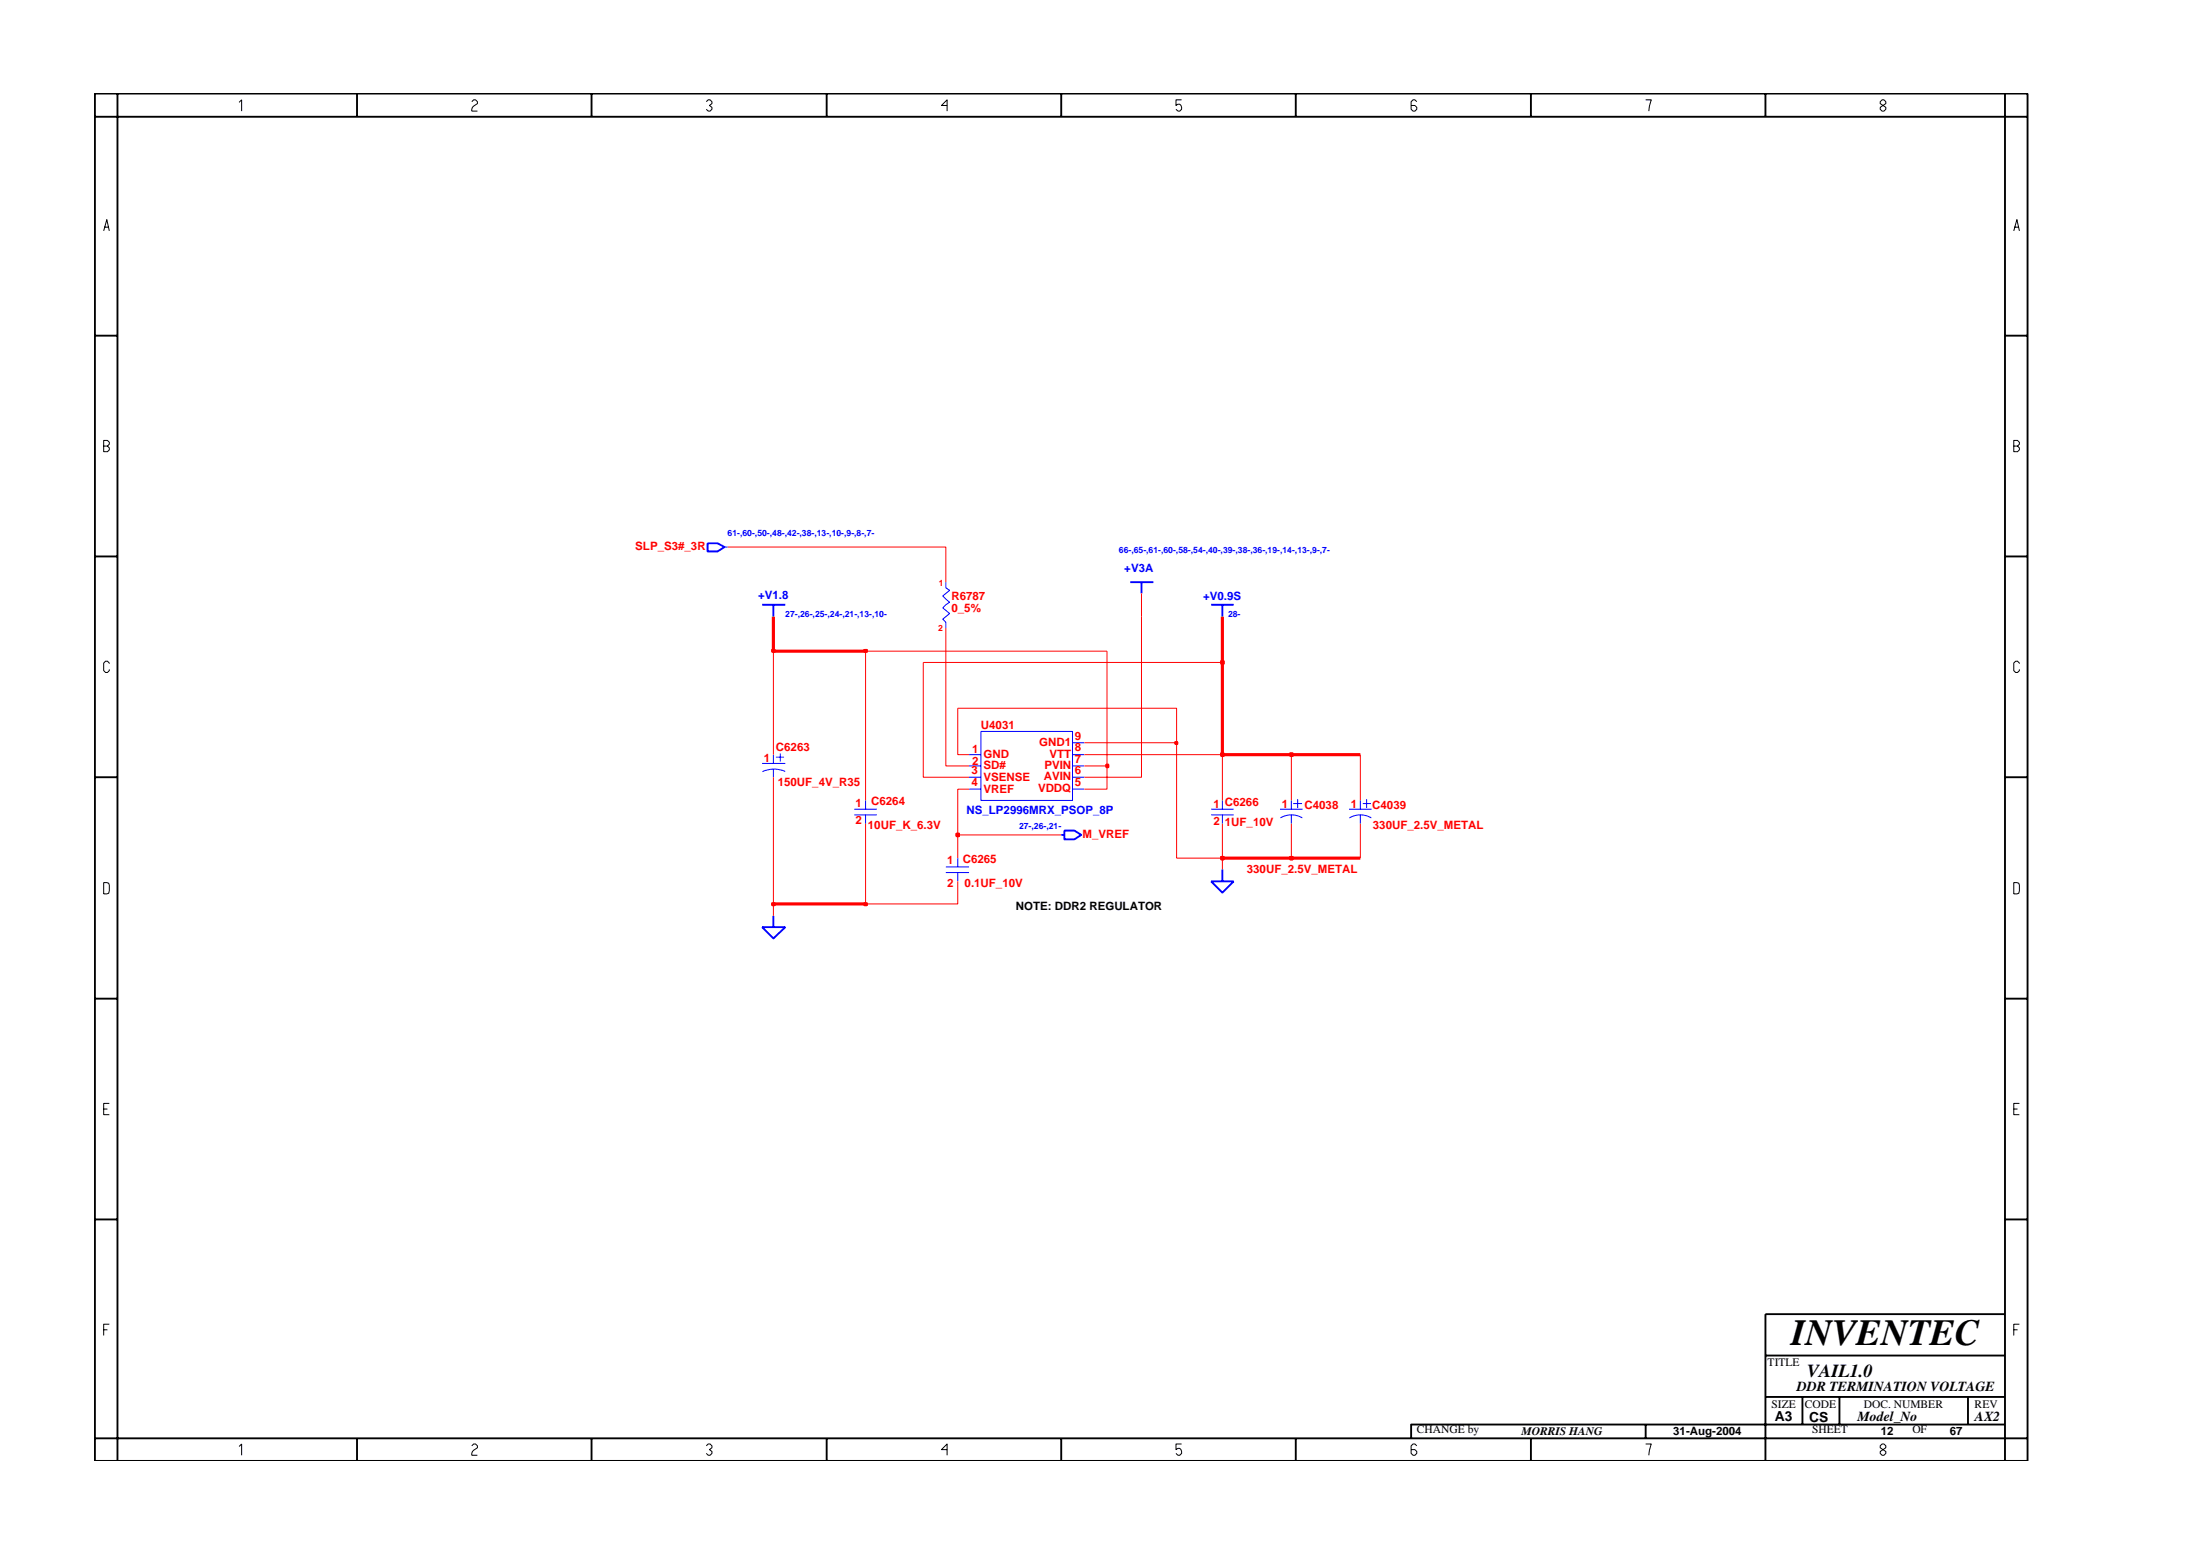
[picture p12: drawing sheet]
<svg xmlns="http://www.w3.org/2000/svg" width="297mm" height="210mm" viewBox="0 0 297 210" stroke-linecap="round" stroke-linejoin="round" font-family="sans-serif">
<g fill="none" stroke="#00f" stroke-width=".14">
<path d="M97.8 73.8h.4M127.7 78.6v.7l.5 .4-.9 .7 .9 .9-.9 .8 .9 .7-.9 .8 .4 .4v.8M132.4 98.7h12.4v9.3h-12.4zM102.9 103.1h3.1M104.4 101.9v1.2M104.4 103.8v1.1M104.8 102.2h1.1M105.4 101.7v1.1M106 104.1a3.7 3.7 0 0 0-3.1 .1M115.3 109.2h3.1M115.3 110h3.1M116.9 108v1.2"/>
<path d="M116.9 110v1.2M127.7 117h3.1M127.7 117.8h3.1M129.3 115.8v1.2M129.3 117.8v1.2M130.8 101.9h1.6M130.8 103.4h1.6M130.8 104.9h1.6M130.8 106.5h1.6M144.8 101.9h1.6M144.8 103.4h1.6M144.8 104.9h1.6"/>
<path d="M144.8 106.5h1.6M144.8 100.3h1.6M163.5 109.2h3.1M163.5 110h3.1M165 108v1.2M165 110v1.2M172.8 109.2h3.1M172.9 110.4a2.88 2.88 0 0 1 2.9 0M174.4 108v1.2M174.4 110v1.2M174.6 108.5h1.2M175.2 107.9v1.2"/>
<path d="M182.1 109.2h3.1M182.2 110.4a2.88 2.88 0 0 1 3 0M183.7 108v1.2M183.7 110v1.2M184 108.5h1.1M184.5 107.9v1.2"/>
</g>
<g fill="none" stroke="#00f" stroke-width=".25">
<path d="M95.5 73.3h1.4l.9 .5-.9 .6h-1.4zM152.6 78.6h3.1M154.1 78.6v1.5M102.9 81.6h3.1M104.4 81.6v1.6M163.5 81.6h3.1M165 81.6v1.6M143.3 112.7h.4M143.7 112.1h1.4l.9 .6-.9 .6h-1.4zM163.5 119h3.1l-1.6 1.5zM165 117.4v1.6M102.9 125.2h3.1l-1.6 1.5z"/>
<path d="M104.4 123.6v1.6"/>
</g>
<path d="M104.4 122v1.6" fill="none" stroke="#f00" stroke-width=".14"/>
<path d="M104.3 121.9h.3v.3h-.3z" fill-rule="evenodd" fill="#8e2323" stroke="#f00" stroke-width=".25"/>
<path d="M104.3 121.9h.3v.3h-.3z" fill="none" stroke="#f00" stroke-width=".25"/>
<path d="M104.4 104.9v17.1" fill="none" stroke="#f00" stroke-width=".14"/>
<path d="M104.4 122h12.5" fill="none" stroke="#f00" stroke-width=".42"/>
<path d="M116.7 121.9h.3v.3h-.3z" fill-rule="evenodd" fill="#8e2323" stroke="#f00" stroke-width=".25"/>
<path d="M116.7 121.9h.3v.3h-.3z" fill="none" stroke="#f00" stroke-width=".25"/>
<path d="M116.9 111.2v10.8h12.4v-3M129.3 112.7v3.1M158.9 100.3v15.5h6.1v1.6" fill="none" stroke="#f00" stroke-width=".14"/>
<path d="M164.9 115.7h.3v.3h-.3z" fill-rule="evenodd" fill="#8e2323" stroke="#f00" stroke-width=".25"/>
<path d="M164.9 115.7h.3v.3h-.3z" fill="none" stroke="#f00" stroke-width=".25"/>
<path d="M165 111.2v4.6" fill="none" stroke="#f00" stroke-width=".14"/>
<path d="M165 115.8h9.4" fill="none" stroke="#f00" stroke-width=".42"/>
<path d="M174.2 115.7h.3v.3h-.3z" fill-rule="evenodd" fill="#8e2323" stroke="#f00" stroke-width=".25"/>
<path d="M174.2 115.7h.3v.3h-.3z" fill="none" stroke="#f00" stroke-width=".25"/>
<path d="M174.4 111.2v4.6M183.7 111.2v4.6" fill="none" stroke="#f00" stroke-width=".14"/>
<path d="M174.4 115.8h9.3" fill="none" stroke="#f00" stroke-width=".42"/>
<path d="M129.1 112.5h.4v.4h-.4z" fill-rule="evenodd" fill="#8e2323" stroke="#f00" stroke-width=".25"/>
<path d="M129.1 112.5h.4v.4h-.4z" fill="none" stroke="#f00" stroke-width=".25"/>
<path d="M116.9 87.9v20.1M124.7 89.4v15.5h6.1M127.7 84.8v18.6h3.1M154.1 83.2v21.7h-7.7M130.8 106.5h-1.5v6.2h14M146.4 103.4h3.1v3.1h-3.1M165 101.9v6.1M174.4 101.9v6.1M183.7 101.9v6.1" fill="none" stroke="#f00" stroke-width=".14"/>
<path d="M149.4 103.2h.2v.4h-.2z" fill-rule="evenodd" fill="#8e2323" stroke="#f00" stroke-width=".25"/>
<path d="M149.4 103.2h.2v.4h-.2z" fill="none" stroke="#f00" stroke-width=".25"/>
<path d="M104.4 87.9v14M129.3 95.6v6.3h1.5M149.5 87.9v15.5M146.4 101.9h18.6" fill="none" stroke="#f00" stroke-width=".14"/>
<path d="M164.9 101.7h.3v.3h-.3z" fill-rule="evenodd" fill="#8e2323" stroke="#f00" stroke-width=".25"/>
<path d="M164.9 101.7h.3v.3h-.3z" fill="none" stroke="#f00" stroke-width=".25"/>
<path d="M165 89.4v12.5h9.4" fill="none" stroke="#f00" stroke-width=".42"/>
<path d="M174.2 101.7h.3v.3h-.3z" fill-rule="evenodd" fill="#8e2323" stroke="#f00" stroke-width=".25"/>
<path d="M174.2 101.7h.3v.3h-.3z" fill="none" stroke="#f00" stroke-width=".25"/>
<path d="M174.4 101.9h9.3" fill="none" stroke="#f00" stroke-width=".42"/>
<path d="M146.4 100.3h12.5" fill="none" stroke="#f00" stroke-width=".14"/>
<path d="M158.7 100.2h.2v.2h-.2z" fill-rule="evenodd" fill="#8e2323" stroke="#f00" stroke-width=".25"/>
<path d="M158.7 100.2h.2v.2h-.2z" fill="none" stroke="#f00" stroke-width=".25"/>
<path d="M124.7 89.4h40.3M129.3 95.6h29.6v4.7" fill="none" stroke="#f00" stroke-width=".14"/>
<path d="M164.9 89.3h.3v.3h-.3z" fill-rule="evenodd" fill="#8e2323" stroke="#f00" stroke-width=".25"/>
<path d="M164.9 89.3h.3v.3h-.3z" fill="none" stroke="#f00" stroke-width=".25"/>
<path d="M165 83.2v6.2" fill="none" stroke="#f00" stroke-width=".42"/>
<path d="M104.3 87.7h.3v.3h-.3z" fill-rule="evenodd" fill="#8e2323" stroke="#f00" stroke-width=".25"/>
<path d="M104.3 87.7h.3v.3h-.3z" fill="none" stroke="#f00" stroke-width=".25"/>
<path d="M104.4 83.2v4.7h12.5" fill="none" stroke="#f00" stroke-width=".42"/>
<path d="M116.7 87.7h.3v.3h-.3z" fill-rule="evenodd" fill="#8e2323" stroke="#f00" stroke-width=".25"/>
<path d="M116.7 87.7h.3v.3h-.3z" fill="none" stroke="#f00" stroke-width=".25"/>
<path d="M98.2 73.8h29.5v4.8M116.9 87.9h32.6M154.1 80.1v3.1" fill="none" stroke="#f00" stroke-width=".14"/>
<g fill="none" stroke="#000" stroke-width=".25">
<path d="M12.8 12.6h261v184.6h-261zM12.8 15.8h261M15.9 12.6v184.6M48.2 12.6v3.2M79.9 12.6v3.2M111.6 12.6v3.2M143.3 12.6v3.2M174.9 12.6v3.2M206.7 12.6v3.2M238.4 12.6v3.2M270.7 12.6v184.6M12.8 45.3h3.1"/>
<path d="M270.7 45.3h3.1M12.8 75.1h3.1M270.7 75.1h3.1M12.8 104.9h3.1M270.7 104.9h3.1M12.8 134.8h3.1M270.7 134.8h3.1M12.8 164.6h3.1M270.7 177.4h-32.3v19.8M270.7 164.6h3.1M12.8 194.2h261M48.2 194.2v3"/>
<path d="M79.9 194.2v3M111.6 194.2v3M143.3 194.2v3M174.9 194.2v3M206.7 194.2v3M222.2 192.3v1.9M238.4 183h32.3M238.4 188.6h32.3M243.4 188.6v3.7M248.4 188.6v3.7M265.7 188.6v3.7M270.7 192.3h-80.2v1.9"/>
</g>
<g fill="none" stroke="#000" stroke-width=".14">
<path d="M32.3 13.8l.3-.3v1.5M63.7 13.7l.3-.2h.2l.3 .2v.3l-.5 .3-.3 .4v.3h.8M95.4 13.7l.2-.2h.3l.2 .2v.3l-.3 .2 .3 .3v.2l-.2 .3h-.3l-.2-.3M127.9 14.2h-.8l.8-.7v1.5M159.5 13.5h-.7v.7l.2-.1a.5 .5 0 0 1 .5 .6l-.2 .3h-.3l-.2-.3M191.3 13.7l-.3-.2h-.2l-.3 .2v1l.3 .3h.2l.3-.3v-.2l-.3-.3h-.5M222.2 13.5h.8l-.4 1.5M253.9 13.7l.2-.2h.3l.2 .2v.3l-.7 .5v.2l.2 .3h.3l.2-.3v-.2l-.7-.5zM14 31.2l.4-1.6 .4 1.6M14.1 30.7h.6M271.9 31.2l.4-1.6 .4 1.6M272 30.7h.6"/>
<path d="M14 59.5h.5l.3 .2v.3l-.3 .2 .3 .3v.2l-.3 .3h-.5zM271.9 59.5h.5l.3 .2v.3l-.3 .2 .3 .3v.2l-.3 .3h-.5zM14 60.2h.5M271.9 60.2h.5M14.8 89.6l-.3-.3h-.2l-.3 .2v1l.3 .3h.2l.3-.3v-.1M272.7 89.6l-.3-.3h-.3l-.2 .2v1l.2 .3h.3l.3-.3v-.1M14 119.1l.7 .1 .1 .3-.1 1.1-.7 .1zM271.9 119.1l.7 .1 .1 .3-.1 1.1-.7 .1zM14 149.7h.5M14.8 148.9h-.8v1.6h.8M271.9 149.7h.5M272.7 148.9h-.8v1.6h.8"/>
<path d="M14 179.5h.5M14.8 178.7h-.8v1.6M271.9 179.5h.5M272.7 178.7h-.8v1.6M32.3 195.3l.3-.4v1.5M63.7 195.2l.3-.3h.2l.3 .3v.2l-.7 .5-.1 .3v.2h.8M95.4 195.2l.2-.3h.3l.2 .3v.2l-.3 .3 .3 .2v.3l-.2 .2h-.3l-.2-.2M127.9 195.7h-.8l.8-.8v1.5M159.5 194.9h-.7v.8l.2-.2a.5 .5 0 0 1 .5 .7l-.2 .2h-.3l-.2-.2M191.3 195.2l-.3-.3h-.2l-.3 .3v1l.3 .2h.2l.3-.2v-.3l-.3-.2h-.5M222.2 194.9h.8l-.4 1.5M254.1 194.9l-.2 .3v.2l.7 .5v.3l-.2 .2h-.3l-.2-.2v-.3l.7-.5v-.2l-.2-.3z"/>
</g>
<text font-size="5" x="241.8" y="181.6">INVENTEC</text>
<text font-size="2.5" x="244" y="185.9">VAIL1.0</text>
<g font-size="1.9">
<text x="239.6" y="191.9">A3</text>
<text x="242.6" y="187.7">DDR TERMINATION VOLTAGE</text>
<text x="244.3" y="192">CS</text>
<text x="250.8" y="191.9">Model_No</text>
<text x="266.6" y="191.9">AX2</text>
</g>
<g font-size="1.6" fill="#f00">
<text x="85.8" y="74.2">SLP_S3#_3R</text>
<text x="128.5" y="81">R6787</text>
<text x="128.5" y="82.6">0_5%</text>
<text x="104.8" y="101.4">C6263</text>
<text x="131.3" y="101.7">1</text>
<text x="132.4" y="98.4">U4031</text>
<text x="140.3" y="100.7">GND1</text>
<text x="145.1" y="99.9">9</text>
<text x="145.1" y="101.4">8</text>
<text x="103.2" y="102.8">1</text>
<text x="105" y="106.1">150UF_4V_R35</text>
<text x="131.2" y="106.1">4</text>
<text x="131.2" y="104.5">3</text>
<text x="131.3" y="103.2">2</text>
<text x="132.8" y="102.3">GND</text>
<text x="132.8" y="103.8">SD#</text>
<text x="132.8" y="107.1">VREF</text>
<text x="132.8" y="105.5">VSENSE</text>
<text x="140.2" y="106.9">VDDQ</text>
<text x="140.9" y="105.3">AVIN</text>
<text x="141" y="103.8">PVIN</text>
<text x="141.7" y="102.3">VTT</text>
<text x="145.1" y="104.5">6</text>
<text x="145.1" y="103">7</text>
<text x="145.1" y="106.1">5</text>
<text x="115.5" y="108.9">1</text>
<text x="115.5" y="111.2">2</text>
<text x="117.2" y="111.9">10UF_K_6.3V</text>
<text x="117.6" y="108.6">C6264</text>
<text x="146.2" y="113.1">M_VREF</text>
<text x="163.9" y="109.1">1 C6266</text>
<text x="163.9" y="111.4">2</text>
<text x="165.4" y="111.5">1UF_10V</text>
<text x="173.1" y="109.1">1</text>
<text x="176.1" y="109.2">C4038</text>
<text x="182.4" y="109.1">1</text>
<text x="185.3" y="109.2">C4039</text>
<text x="185.4" y="111.9">330UF_2.5V_METAL</text>
<text x="127.9" y="116.6">1</text>
<text x="127.9" y="119.7">2</text>
<text x="130" y="116.4">C6265</text>
<text x="130.2" y="119.7">0.1UF_10V</text>
<text x="168.3" y="117.9">330UF_2.5V_METAL</text>
</g>
<g font-size="1.6" fill="#00f">
<text x="151.8" y="77.2">+V3A</text>
<text x="102.4" y="80.9">+V1.8</text>
<text x="162.4" y="80.9">+V0.9S</text>
<text x="130.5" y="109.8">NS_LP2996MRX_PSOP_8P</text>
</g>
<g font-size="1.6">
<text x="137.2" y="122.8">NOTE: DDR2 REGULATOR</text>
<text x="238.7" y="184.4">TITLE</text>
<text x="239.2" y="190">SIZE</text>
<text x="243.7" y="190">CODE</text>
<text x="251.6" y="190">DOC. NUMBER</text>
<text x="266.6" y="190">REV</text>
<text x="191.3" y="193.5">CHANGE by</text>
<text x="205.4" y="193.7">MORRIS HANG</text>
<text x="225.9" y="193.7">31-Aug-2004</text>
<text x="244.7" y="193.5">SHEET</text>
<text x="253.9" y="193.7">12</text>
<text x="258.2" y="193.5">OF</text>
<text x="263.3" y="193.7">67</text>
</g>
<g font-size="1.2" fill="#00f">
<text x="98.2" y="72.3">61-,60-,50-,48-,42-,38-,13-,10-,9-,8-,7-</text>
<text x="151.1" y="74.7">66-,65-,61-,60-,58-,54-,40-,39-,38-,36-,19-,14-,13-,9-,7-</text>
<text x="106" y="83.3">27-,26-,25-,24-,21-,13-,10-</text>
<text x="165.8" y="83.3">28-</text>
<text x="137.6" y="111.9">27-,26-,21-</text>
</g>
<g font-size="1.2" fill="#f00">
<text x="126.8" y="79.1">1</text>
<text x="126.7" y="85.2">2</text>
</g>
</svg>
